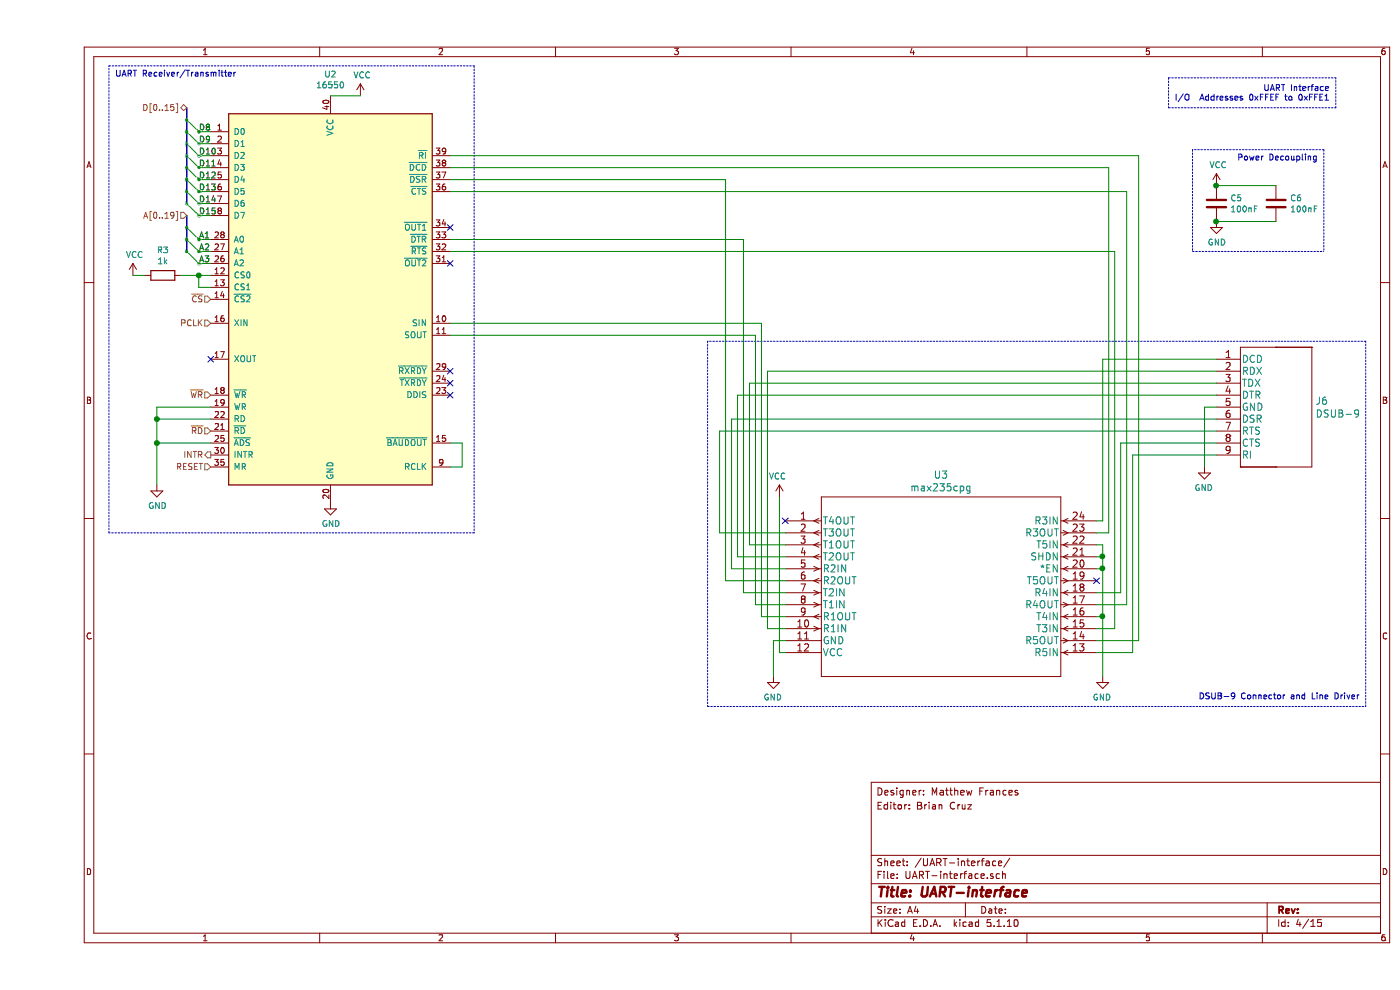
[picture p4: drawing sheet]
EESchema Schematic File Version 4
EELAYER 30 0
EELAYER END
$Descr A4 11693 8268
encoding utf-8
Sheet 4 15
Title "UART-interface"
Date ""
Rev ""
Comp ""
Comment1 ""
Comment2 ""
Comment3 "Editor: Brian Cruz"
Comment4 "Designer: Matthew Frances"
$EndDescr
$Comp
L power:VCC #PWR0109
U 1 1
P 9850 1550
F 0 "#PWR0109" H 9850 1400 50  0001 C CNN
F 1 "VCC" H 9865 1723 50  0000 C CNN
F 2 "" H 9850 1550 50  0001 C CNN
F 3 "" H 9850 1550 50  0001 C CNN
	1    9850 1550
	1    0    0    -1  
$EndComp
$Comp
L power:GND #PWR0110
U 1 1
P 9850 1850
F 0 "#PWR0110" H 9850 1600 50  0001 C CNN
F 1 "GND" H 9855 1677 50  0000 C CNN
F 2 "" H 9850 1850 50  0001 C CNN
F 3 "" H 9850 1850 50  0001 C CNN
	1    9850 1850
	1    0    0    -1  
$EndComp
$Comp
L Device:C C5
U 1 1
P 9850 1700
F 0 "C5" H 9965 1746 50  0000 L CNN
F 1 "100nF" H 9965 1655 50  0000 L CNN
F 2 "Capacitor_THT:C_Rect_L4.0mm_W2.5mm_P2.50mm" H 9888 1550 50  0001 C CNN
F 3 "~" H 9850 1700 50  0001 C CNN
	1    9850 1700
	1    0    0    -1  
$EndComp
$Comp
L Interface_UART:16550 U2
U 1 1
P 2450 2500
F 0 "U2" H 2450 4381 50  0000 C CNN
F 1 "16550" H 2450 4290 50  0000 C CNN
F 2 "Package_DIP:DIP-40_W15.24mm" H 2450 2500 50  0001 C CIN
F 3 "http://www.ti.com/lit/ds/symlink/pc16550d.pdf" H 2450 2500 50  0001 C CNN
	1    2450 2500
	1    0    0    -1  
$EndComp
$Comp
L Device:C C6
U 1 1
P 10350 1700
F 0 "C6" H 10465 1746 50  0000 L CNN
F 1 "100nF" H 10465 1655 50  0000 L CNN
F 2 "Capacitor_THT:C_Rect_L4.0mm_W2.5mm_P2.50mm" H 10388 1550 50  0001 C CNN
F 3 "~" H 10350 1700 50  0001 C CNN
	1    10350 1700
	1    0    0    -1  
$EndComp
Wire Wire Line
	10350 1550 9850 1550
Connection ~ 9850 1550
Wire Wire Line
	10350 1850 9850 1850
Connection ~ 9850 1850
$Comp
L power:VCC #PWR0111
U 1 1
P 2700 800
F 0 "#PWR0111" H 2700 650 50  0001 C CNN
F 1 "VCC" H 2715 973 50  0000 C CNN
F 2 "" H 2700 800 50  0001 C CNN
F 3 "" H 2700 800 50  0001 C CNN
	1    2700 800 
	1    0    0    -1  
$EndComp
Wire Wire Line
	2700 800  2450 800 
Entry Wire Line
	1350 1100 1250 1000
Entry Wire Line
	1350 1200 1250 1100
Entry Wire Line
	1350 1300 1250 1200
Entry Wire Line
	1350 1400 1250 1300
Entry Wire Line
	1350 1500 1250 1400
Entry Wire Line
	1350 1600 1250 1500
Entry Wire Line
	1350 1700 1250 1600
Entry Wire Line
	1350 1800 1250 1700
Wire Wire Line
	1450 1100 1350 1100
Wire Wire Line
	1350 1200 1450 1200
Wire Wire Line
	1450 1300 1350 1300
Wire Wire Line
	1350 1400 1450 1400
Wire Wire Line
	1450 1500 1350 1500
Wire Wire Line
	1350 1600 1450 1600
Wire Wire Line
	1450 1700 1350 1700
Wire Wire Line
	1350 1800 1450 1800
Text HLabel 1450 3800 0    50   Output ~ 0
INTR
Wire Wire Line
	1450 3400 1000 3400
Wire Wire Line
	1000 3400 1000 3500
Wire Wire Line
	1450 3500 1000 3500
Connection ~ 1000 3500
Text HLabel 1450 3600 0    50   Input ~ 0
~RD
Text HLabel 1450 3300 0    50   Input ~ 0
~WR
Wire Wire Line
	1000 3500 1000 3700
$Comp
L power:GND #PWR0112
U 1 1
P 2450 4200
F 0 "#PWR0112" H 2450 3950 50  0001 C CNN
F 1 "GND" H 2455 4027 50  0000 C CNN
F 2 "" H 2450 4200 50  0001 C CNN
F 3 "" H 2450 4200 50  0001 C CNN
	1    2450 4200
	1    0    0    -1  
$EndComp
$Comp
L power:GND #PWR0113
U 1 1
P 1000 4050
F 0 "#PWR0113" H 1000 3800 50  0001 C CNN
F 1 "GND" H 1005 3877 50  0000 C CNN
F 2 "" H 1000 4050 50  0001 C CNN
F 3 "" H 1000 4050 50  0001 C CNN
	1    1000 4050
	1    0    0    -1  
$EndComp
NoConn ~ 1450 3000
Text HLabel 1450 2700 0    50   Input ~ 0
PCLK
Text Label 1350 1100 0    50   ~ 0
D8
Text Label 1350 1200 0    50   ~ 0
D9
Text Label 1350 1300 0    50   ~ 0
D10
Text Label 1350 1400 0    50   ~ 0
D11
Text Label 1350 1500 0    50   ~ 0
D12
Text Label 1350 1600 0    50   ~ 0
D13
Text Label 1350 1700 0    50   ~ 0
D14
Text Label 1350 1800 0    50   ~ 0
D15
Text HLabel 1250 900  0    50   BiDi ~ 0
D[0..15]
Text Notes 10800 850  2    50   ~ 0
UART Interface\n I/O  Addresses 0xFFEF to 0xFFE1
Wire Notes Line
	9450 650  9450 900 
Wire Notes Line
	10850 900  10850 650 
Wire Notes Line
	9450 650  10850 650 
Wire Notes Line
	9450 900  10850 900 
Text HLabel 1450 3900 0    50   Input ~ 0
RESET
Wire Wire Line
	3450 3700 3550 3700
Wire Wire Line
	3550 3700 3550 3900
Wire Wire Line
	3550 3900 3450 3900
$Comp
L power:VCC #PWR0114
U 1 1
P 6200 4150
F 0 "#PWR0114" H 6200 4000 50  0001 C CNN
F 1 "VCC" H 6215 4323 50  0000 C CNN
F 2 "" H 6200 4150 50  0001 C CNN
F 3 "" H 6200 4150 50  0001 C CNN
	1    6200 4150
	-1   0    0    -1  
$EndComp
$Comp
L power:GND #PWR0115
U 1 1
P 8900 5650
F 0 "#PWR0115" H 8900 5400 50  0001 C CNN
F 1 "GND" H 8905 5477 50  0000 C CNN
F 2 "" H 8900 5650 50  0001 C CNN
F 3 "" H 8900 5650 50  0001 C CNN
	1    8900 5650
	-1   0    0    -1  
$EndComp
$Comp
L DSUB-9:DSUB-9 J?
U 1 1
P 9850 3000
AR Path="/61A48DF3" Ref="J?"  Part="1" 
AR Path="/61A42887/61A48DF3" Ref="J6"  Part="1" 
F 0 "J6" H 10678 2653 60  0000 L CNN
F 1 "DSUB-9" H 10678 2547 60  0000 L CNN
F 2 "Libraries:DSUB-9" H 10450 2640 60  0001 C CNN
F 3 "" H 9850 3000 60  0000 C CNN
	1    9850 3000
	1    0    0    -1  
$EndComp
$Comp
L max235cpg:max235cpg U3
U 1 1
P 6250 4350
F 0 "U3" H 7550 4737 60  0000 C CNN
F 1 "max235cpg" H 7550 4631 60  0000 C CNN
F 2 "Libraries:max235cpg" H 7550 4590 60  0001 C CNN
F 3 "" H 6250 4350 60  0000 C CNN
	1    6250 4350
	1    0    0    -1  
$EndComp
NoConn ~ 3450 3300
NoConn ~ 3450 3200
NoConn ~ 3450 3100
Entry Wire Line
	1350 2000 1250 1900
Entry Wire Line
	1350 2100 1250 2000
Entry Wire Line
	1350 2200 1250 2100
Wire Wire Line
	1450 2200 1350 2200
Wire Wire Line
	1350 2100 1450 2100
Wire Wire Line
	1450 2000 1350 2000
Text HLabel 1250 1800 0    50   Input ~ 0
A[0..19]
Text Label 1350 2000 0    50   ~ 0
A1
Text Label 1350 2100 0    50   ~ 0
A2
Text Label 1350 2200 0    50   ~ 0
A3
Wire Wire Line
	9850 3100 6100 3100
Wire Wire Line
	9850 3200 5950 3200
Wire Wire Line
	9850 3300 5850 3300
Wire Wire Line
	9850 3500 5800 3500
Wire Wire Line
	9850 3600 5700 3600
Wire Wire Line
	9850 3700 9050 3700
Wire Wire Line
	9850 3800 9150 3800
$Comp
L power:GND #PWR0116
U 1 1
P 6150 5650
F 0 "#PWR0116" H 6150 5400 50  0001 C CNN
F 1 "GND" H 6155 5477 50  0000 C CNN
F 2 "" H 6150 5650 50  0001 C CNN
F 3 "" H 6150 5650 50  0001 C CNN
	1    6150 5650
	-1   0    0    -1  
$EndComp
Wire Wire Line
	8850 4650 8900 4650
Wire Wire Line
	8900 4650 8900 4750
Wire Wire Line
	8900 4750 8850 4750
Wire Wire Line
	8900 4750 8900 5150
Connection ~ 8900 4750
Wire Wire Line
	3450 1300 9200 1300
Wire Wire Line
	3450 1400 8950 1400
Wire Wire Line
	3450 1500 5750 1500
Wire Wire Line
	3450 1600 9100 1600
Wire Wire Line
	3450 2000 5900 2000
Wire Wire Line
	3450 2100 9000 2100
Wire Wire Line
	3450 2700 6050 2700
Wire Wire Line
	3450 2800 6000 2800
Wire Wire Line
	8850 4350 8900 4350
Wire Wire Line
	8900 4350 8900 3000
Wire Wire Line
	8900 3000 9850 3000
Wire Wire Line
	8850 4450 8950 4450
Wire Wire Line
	8950 4450 8950 1400
Wire Wire Line
	6250 5450 6200 5450
Wire Wire Line
	6200 4150 6200 5450
Wire Wire Line
	6250 5350 6150 5350
Wire Wire Line
	6150 5350 6150 5650
Wire Wire Line
	6100 5250 6100 3100
Wire Wire Line
	6100 5250 6250 5250
Wire Wire Line
	6250 5150 6050 5150
Wire Wire Line
	6050 5150 6050 2700
Wire Wire Line
	6250 5050 6000 5050
Wire Wire Line
	6000 5050 6000 2800
Wire Wire Line
	6250 4550 5950 4550
Wire Wire Line
	5950 4550 5950 3200
Wire Wire Line
	6250 4950 5900 4950
Wire Wire Line
	5900 4950 5900 2000
Wire Wire Line
	6250 4650 5850 4650
Wire Wire Line
	5850 4650 5850 3300
Wire Wire Line
	9850 3400 9750 3400
Wire Wire Line
	9750 3400 9750 3900
$Comp
L power:GND #PWR0117
U 1 1
P 9750 3900
F 0 "#PWR0117" H 9750 3650 50  0001 C CNN
F 1 "GND" H 9755 3727 50  0000 C CNN
F 2 "" H 9750 3900 50  0001 C CNN
F 3 "" H 9750 3900 50  0001 C CNN
	1    9750 3900
	-1   0    0    -1  
$EndComp
Wire Wire Line
	6250 4750 5800 4750
Wire Wire Line
	5800 4750 5800 3500
Wire Wire Line
	6250 4850 5750 4850
Wire Wire Line
	5750 4850 5750 1500
Wire Wire Line
	8850 5250 9000 5250
Wire Wire Line
	9000 5250 9000 2100
Wire Wire Line
	6250 4450 5700 4450
Wire Wire Line
	5700 4450 5700 3600
Wire Wire Line
	8850 4950 9050 4950
Wire Wire Line
	9050 4950 9050 3700
Wire Wire Line
	8850 5050 9100 5050
Wire Wire Line
	9100 5050 9100 1600
Wire Wire Line
	8850 5450 9150 5450
Wire Wire Line
	9150 5450 9150 3800
Wire Wire Line
	8850 5350 9200 5350
Wire Wire Line
	9200 5350 9200 1300
NoConn ~ 6250 4350
NoConn ~ 8850 4850
NoConn ~ 3450 1900
NoConn ~ 3450 2200
Wire Notes Line
	600  4450 600  550 
Wire Notes Line
	600  550  3650 550 
Wire Notes Line
	3650 550  3650 4450
Wire Notes Line
	10750 1250 9650 1250
Wire Notes Line
	9650 1250 9650 2100
Wire Notes Line
	9650 2100 10750 2100
Wire Notes Line
	10750 1250 10750 2100
Wire Notes Line
	11100 5900 11100 2850
Wire Notes Line
	11100 2850 5600 2850
Wire Notes Line
	5600 2850 5600 5900
Wire Notes Line
	5600 5900 11100 5900
Text Notes 650  650  0    50   ~ 0
UART Receiver/Transmitter
Text Notes 10700 1350 2    50   ~ 0
Power Decoupling
Text Notes 11050 5850 2    50   ~ 0
DSUB-9 Connector and Line Driver
Wire Wire Line
	1450 3700 1000 3700
Connection ~ 1000 3700
Wire Wire Line
	1000 3700 1000 4050
$Comp
L Device:R R3
U 1 1
P 1050 2300
F 0 "R3" V 1257 2300 50  0000 C CNN
F 1 "1k" V 1166 2300 50  0000 C CNN
F 2 "Resistor_THT:R_Axial_DIN0207_L6.3mm_D2.5mm_P10.16mm_Horizontal" V 980 2300 50  0001 C CNN
F 3 "~" H 1050 2300 50  0001 C CNN
	1    1050 2300
	0    -1   -1   0   
$EndComp
$Comp
L power:VCC #PWR0118
U 1 1
P 800 2300
F 0 "#PWR0118" H 800 2150 50  0001 C CNN
F 1 "VCC" H 815 2473 50  0000 C CNN
F 2 "" H 800 2300 50  0001 C CNN
F 3 "" H 800 2300 50  0001 C CNN
	1    800  2300
	1    0    0    -1  
$EndComp
Wire Wire Line
	1450 2400 1350 2400
Wire Wire Line
	1350 2400 1350 2300
Wire Wire Line
	1350 2300 1450 2300
Wire Wire Line
	1200 2300 1350 2300
Connection ~ 1350 2300
Wire Wire Line
	900  2300 800  2300
Text HLabel 1450 2500 0    50   Input ~ 0
~CS
Wire Notes Line
	3650 4450 600  4450
Wire Wire Line
	8850 4550 8900 4550
Wire Wire Line
	8900 4550 8900 4650
Connection ~ 8900 4650
Wire Wire Line
	8850 5150 8900 5150
Connection ~ 8900 5150
Wire Wire Line
	8900 5150 8900 5650
Wire Bus Line
	1250 1800 1250 2100
Wire Bus Line
	1250 900  1250 1700
$EndSCHEMATC
